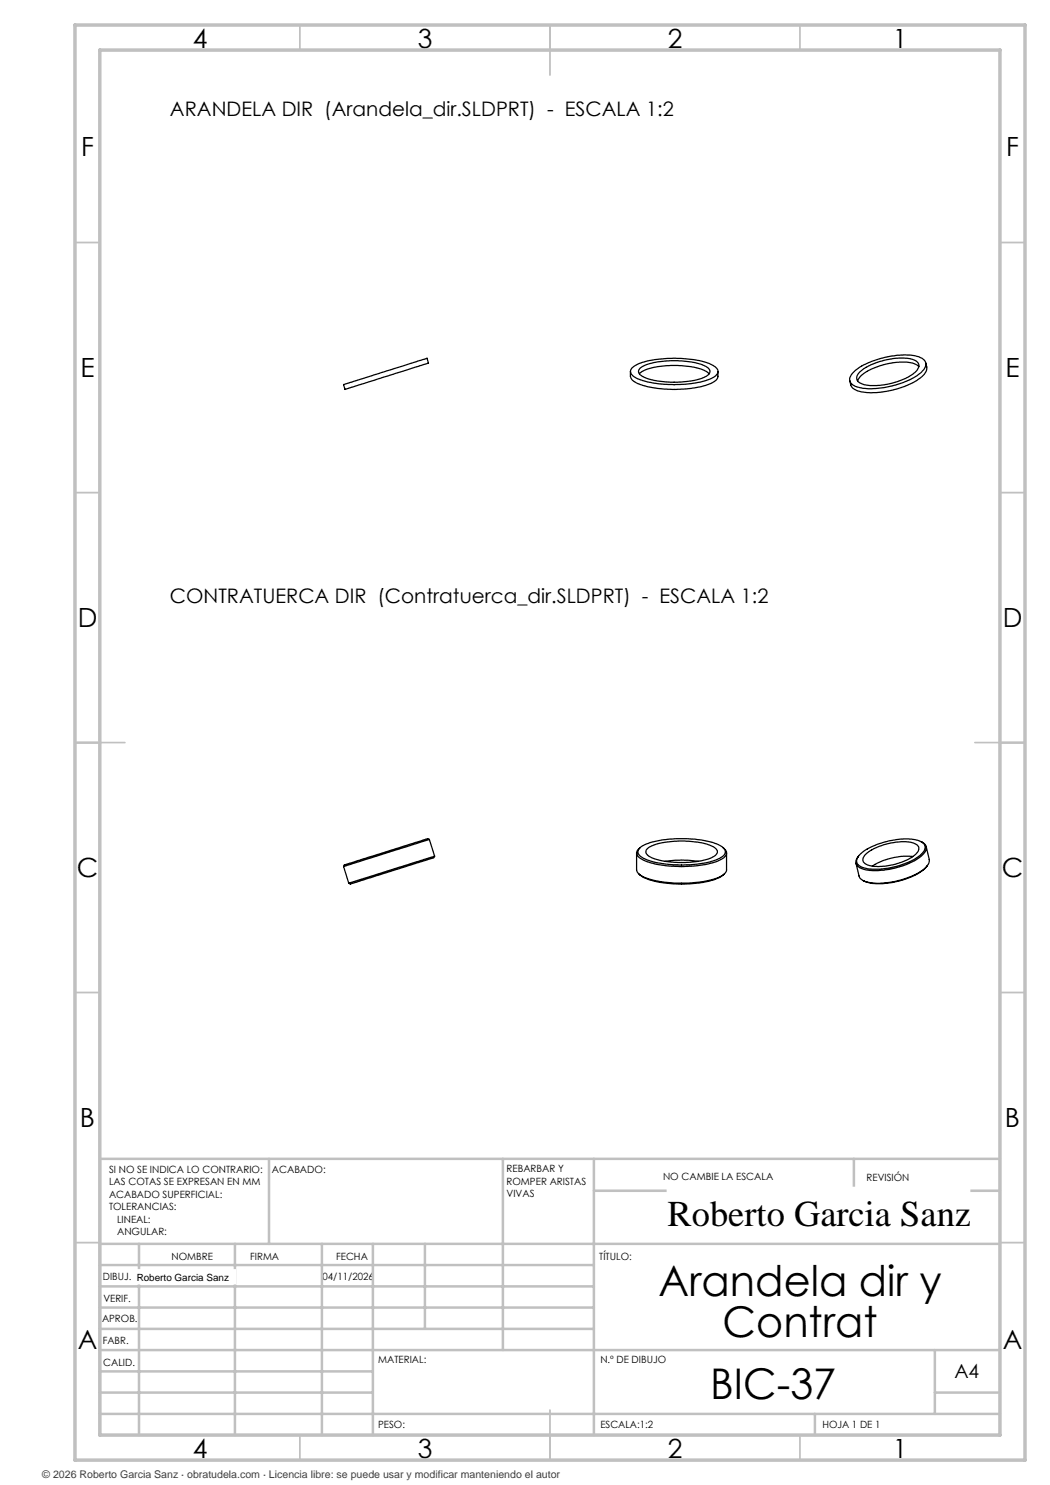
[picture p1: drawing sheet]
<svg xmlns="http://www.w3.org/2000/svg" width="210mm" height="297mm" viewBox="0 0 210 297" stroke-linecap="round" stroke-linejoin="round" font-family="sans-serif">
<g fill="none" stroke="#c0c0c0" stroke-width=".35">
<path d="M60 5v5M110 5v10M160 5v5M15 48.5h5M200 48.5h5M15 98.5h5M200 98.5h5M15 148.5h10M195 148.5h10M15 198.5h5M200 198.5h5M15 248.5h5"/>
<path d="M200 248.5h5M60 287v5M110 282v10M160 287v5"/>
</g>
<g fill="none" stroke="#c0c0c0" stroke-width=".5">
<path d="M53.8 231.8v17M100.6 231.8v38.2M118.8 231.8v55.2M118.8 238.2h81.2M170.8 231.8v6.4M200 231.8h-180v55.2M20 248.8h180M20 257.3h98.8M20 253h98.8M27.8 248.8v38.2M47 248.8v38.2M64.4 248.8v38.2"/>
<path d="M74.6 248.8v38.2M85 248.8v17M20 265.8h98.8M20 261.5h98.8M20 278.5h54.6M20 274.3h54.6M20 270h180M187 278.5h13M187 270v12.8M20 282.8h180M163 282.8v4.2"/>
</g>
<path d="M15 5h190v287h-190zM20 10h180v277h-180z" fill="none" stroke="#c0c0c0" stroke-width=".7"/>
<g fill="none" stroke="#000" stroke-width=".25">
<path d="M68.7 76.9l16.7-5.3 .3 1-16.7 5.3zM126.1 74.3v.9a2.35 2.35 0 0 0 1.9 1.7 23.2 23.2 0 0 0 14.3-.3l.9-.5 .3-.5 .1-1.3M126.4 73.6a10.8 10.8 0 0 1 6.3-1.8 19.9 19.9 0 0 1 9.9 1.3l.2 .1a1.18 1.18 0 0 1 .8 1.2 1.18 1.18 0 0 1-.9 1.1 20.4 20.4 0 0 1-10.9 1.3 9.5 9.5 0 0 1-5.5-1.9v-.1a.97 .97 0 0 1 .1-1.2zM127.9 74.8a7.4 7.4 0 0 1 4.9-1.6 16.7 16.7 0 0 1 8.5 1.1l.5 .5M128 73.7a12 12 0 0 1 6.8-1.6 11.8 11.8 0 0 1 6.9 1.6 .97 .97 0 0 1 .2 .9 .97 .97 0 0 1-.8 .7 18.1 18.1 0 0 1-12.5 0 1 1 0 0 1-.6-1.6zM170.7 74.4a15.7 15.7 0 0 1 8.8-3.4 7.8 7.8 0 0 1 5.1 .9 1.45 1.45 0 0 1-.1 2.3 14.6 14.6 0 0 1-8.1 3.4 9.3 9.3 0 0 1-5.9-.7 1.43 1.43 0 0 1 .1-2.3zM172 74.4a13.4 13.4 0 0 1 10.6-2.5 1.31 1.31 0 0 1 1.2 1.1 1.31 1.31 0 0 1-.7 1.4 13.6 13.6 0 0 1-10.5 2.5 1.32 1.32 0 0 1-1.2-1.7zM183.8 73.3a4.5 4.5 0 0 0-3.8-.9 13.5 13.5 0 0 0-8 2.9l-.5 .9M185.1 72.6l.2 .8a2.89 2.89 0 0 1-1.7 2.5 17.1 17.1 0 0 1-11.9 2.3l-1.2-.7-.3-.4-.2-.9M68.7 173.3l1 3.3M85.9 167.9l-17.2 5.4M85.9 167.9l-.4-.2-.3 .1-16.3 5.2-.2 .3"/>
<path d="M85.9 167.9l1 3.3M86.9 171.2l-17.2 5.4M86.9 171.2l-.2 .4-.8 .2-14.8 4.7-1 .3-.4-.2M127.3 170.6v3.4a2.64 2.64 0 0 0 2.2 1.7 24.3 24.3 0 0 0 14.4-.3l.8-.4 .6-.9v-3.5M127.8 174.8a10.7 10.7 0 0 0 6.1 1.9 19.8 19.8 0 0 0 10.2-1.3l.8-.6M127.8 169.8a9.1 9.1 0 0 1 5.4-1.9 21.1 21.1 0 0 1 10.8 1.2l.3 .2a1.16 1.16 0 0 1 .8 1.2 1.16 1.16 0 0 1-1 1 19.2 19.2 0 0 1-9.8 1.4 12.4 12.4 0 0 1-6.3-1.7l-.1-.1a.97 .97 0 0 1-.1-1.3zM128 169.5a1.16 1.16 0 0 0-.7 1.2 1.16 1.16 0 0 0 .9 1 17.3 17.3 0 0 0 9 1.6 14.4 14.4 0 0 0 7.6-1.8 1.14 1.14 0 0 0-.2-2M129.3 169.9a8 8 0 0 1 5-1.6 15.9 15.9 0 0 1 8.5 1.2 .99 .99 0 0 1 .7 1 .99 .99 0 0 1-.9 .9 18.1 18.1 0 0 1-9.8 .8 4.8 4.8 0 0 1-3.6-1.6zM133 172.3a22.1 22.1 0 0 1 6.6 0M172.1 170.8a14.6 14.6 0 0 1 11.6-2.7 1.45 1.45 0 0 1 1.3 1.2 1.45 1.45 0 0 1-.8 1.6 14.9 14.9 0 0 1-11.6 2.6 1.42 1.42 0 0 1-1.2-1.1 1.42 1.42 0 0 1 .6-1.5zM173 171a11.8 11.8 0 0 1 9.8-2.3 1.11 1.11 0 0 1 1 .8 1.11 1.11 0 0 1-.5 1.2 11.9 11.9 0 0 1-7.5 2.6 3.6 3.6 0 0 1-3.2-1v-.7zM182.6 171.3a13.4 13.4 0 0 0-8.2 1.9"/>
<path d="M184.1 168.3a1.42 1.42 0 0 1 1.1 1.2 1.42 1.42 0 0 1-.6 1.4 15.3 15.3 0 0 1-10.1 3.2 3.8 3.8 0 0 1-3.3-1.3l.1-.9 .4-.7M185.2 169.3l.6 2.6a2.9 2.9 0 0 1-1.9 2.5 16.1 16.1 0 0 1-10.7 2l-.8-.4-.5-.4-.7-3M185.5 173.1a11.1 11.1 0 0 1-6.8 3.4 9.7 9.7 0 0 1-6.1-.4"/>
</g>
<g fill="#fff" stroke="#fff" stroke-width=".35">
<path d="M27.3 254h19.7v2.7h-19.7z"/>
<path d="M133.5 237.5h60.4v9.9h-60.4z"/>
</g>
<g font-size="8.5">
<text x="131.7" y="259.3">Arandela dir y</text>
<text x="144.5" y="267.4">Contrat</text>
<text x="142" y="279.7">BIC-37</text>
</g>
<text font-size="7.3" x="133.5" y="245.1">Roberto Garcia Sanz</text>
<g font-size="5.3">
<text x="38.5" y="9.5">4</text>
<text x="83.5" y="9.5">3</text>
<text x="133.6" y="9.5">2</text>
<text x="178.6" y="9.5">1</text>
<text x="16.2" y="31.2">F</text>
<text x="201.2" y="31.2">F</text>
<text x="16.1" y="75.5">E</text>
<text x="201.1" y="75.5">E</text>
<text x="15.5" y="125.5">D</text>
<text x="200.5" y="125.5">D</text>
<text x="15.4" y="175.5">C</text>
<text x="200.4" y="175.5">C</text>
<text x="16" y="225.5">B</text>
<text x="201" y="225.5">B</text>
<text x="15.5" y="269.7">A</text>
<text x="200.5" y="269.7">A</text>
<text x="38.5" y="291.5">4</text>
<text x="83.5" y="291.5">3</text>
<text x="133.6" y="291.5">2</text>
<text x="178.6" y="291.5">1</text>
</g>
<g font-size="4">
<text x="34" y="23.1">ARANDELA DIR (Arandela_dir.SLDPRT) - ESCALA 1:2</text>
<text x="34" y="120.6">CONTRATUERCA DIR (Contratuerca_dir.SLDPRT) - ESCALA 1:2</text>
</g>
<text font-size="3.9" x="190.9" y="275.5">A4</text>
<text font-size="2.1" fill="#404040" x="8.5" y="295.6">© 2026 Roberto Garcia Sanz · obratudela.com · Licencia libre: se puede usar y modificar manteniendo el autor</text>
<g font-size="2">
<text x="21.8" y="234.6">SI NO SE INDICA LO CONTRARIO:</text>
<text x="21.8" y="237.1">LAS COTAS SE EXPRESAN EN MM</text>
<text x="21.8" y="239.6">ACABADO SUPERFICIAL:</text>
<text x="54.4" y="234.6">ACABADO:</text>
<text x="101.3" y="234.5">REBARBAR Y</text>
<text x="101.3" y="237">ROMPER ARISTAS</text>
<text x="101.3" y="239.5">VIVAS</text>
<text x="132.6" y="236">NO CAMBIE LA ESCALA</text>
<text x="173.3" y="236.2">REVISIÓN</text>
<text x="21.8" y="242.1">TOLERANCIAS:</text>
<text x="23.4" y="244.6">LINEAL:</text>
<text x="23.4" y="247.1">ANGULAR:</text>
<text x="34.3" y="252">NOMBRE</text>
<text x="50" y="251.9">FIRMA</text>
<text x="67.2" y="251.9">FECHA</text>
<text x="119.9" y="251.9">TÍTULO:</text>
<text x="20.6" y="256.1">DIBUJ.</text>
<text x="27.3" y="256.1">Roberto Garcia Sanz</text>
<text x="64.5" y="255.9">04/11/2026</text>
<text x="20.7" y="260.3">VERIF.</text>
<text x="20.4" y="264.4">APROB.</text>
<text x="20.5" y="268.8">FABR.</text>
<text x="20.7" y="273.1">CALID.</text>
<text x="75.6" y="272.5">MATERIAL:</text>
<text x="120.1" y="272.5">N.º DE DIBUJO</text>
<text x="75.6" y="285.5">PESO:</text>
<text x="120.1" y="285.6">ESCALA:1:2</text>
<text x="164.5" y="285.6">HOJA 1 DE 1</text>
</g>
</svg>
